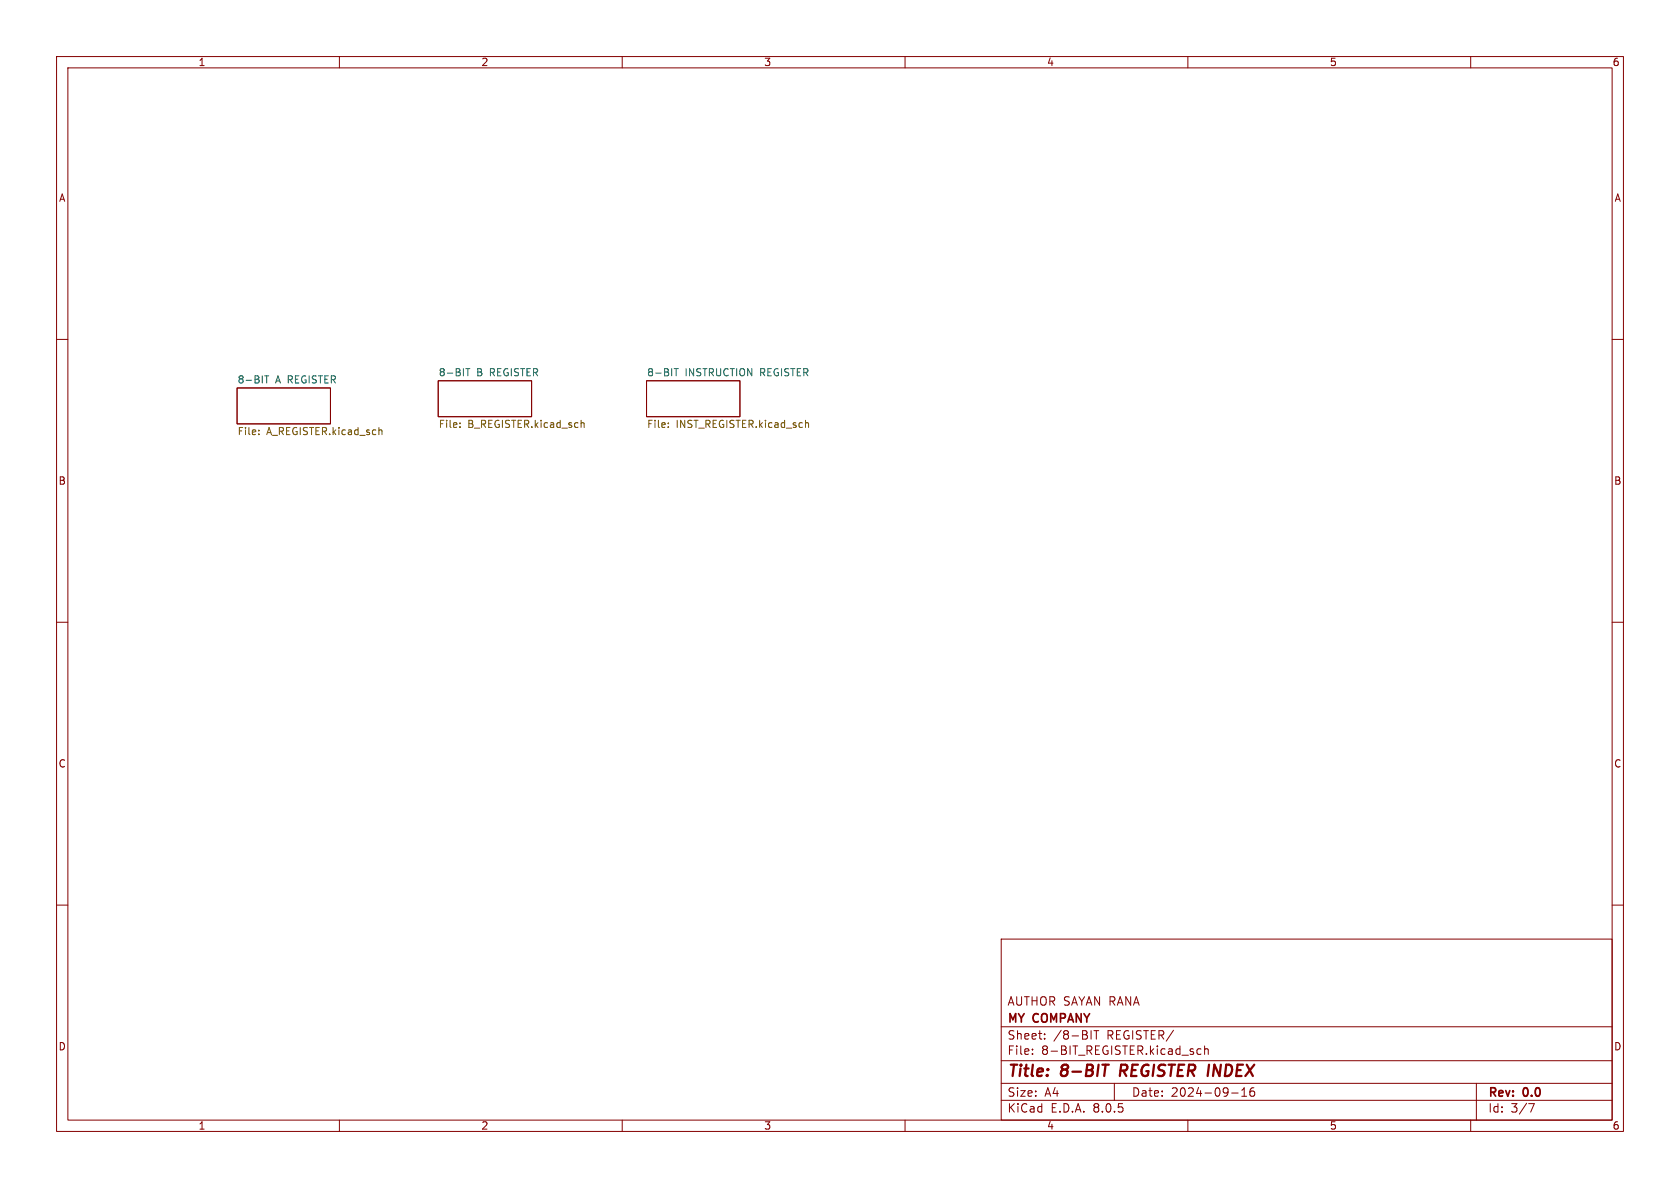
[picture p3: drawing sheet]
<svg xmlns="http://www.w3.org/2000/svg" width="297mm" height="210mm" viewBox="0 0 297 210" stroke-linecap="round" stroke-linejoin="round" font-family="sans-serif">
<g fill="none" stroke="#840000" stroke-width=".18">
<path d="M10 10h277v190h-277zM12 12h273v186h-273zM60 10v2M110 10v2M160 10v2M210 10v2M260 10v2M10 60h2M285 60h2M41.9 68.6h16.5v6.3h-16.5zM77.5 67.3h16.5v6.4h-16.5zM114.3 67.3h16.5v6.4h-16.5z"/>
<path d="M10 110h2M285 110h2M10 160h2M285 160h2M177 166h108v32h-108zM60 198v2M110 198v2M160 198v2M177 194.5h108M177 191.5h108M177 187.5h108M177 181.5h108"/>
<path d="M182.5 186.3v.1M182.5 185.5v.1M184.7 183.6v.1M184.7 182.8v.1M192.9 182.2v1.5M193.4 182.2h.8M193.8 182.2v1.5M197 191.5v3M210 198v2M212.3 185.5l-.4-.1-.3 .3v.4l.1 .2h.6M213 185.5l.2-.1 .3 .1 .1 .9M213 184.9v1.5"/>
<path d="M217.7 193.2h1.2M219.5 193.8h.9M219.5 192.7l.5-.4v1.5M221.7 192.3a.59 .59 0 0 0-.7 .6v.6l.1 .2 .4 .1 .2-.1 .1-.5-.1-.3h-.5l-.2 .3M260 198v2M261 191.5v6.5M270.2 195.1h1l-.6 1.5"/>
</g>
<path d="M194.9 188.2h1.1M198.2 188.2l-.2 2" fill="none" stroke="#840000" stroke-width=".4"/>
<path d="M46.8 66.4h.7M47.2 66.4v1.3M82.3 65.2h.8M82.7 65.2v1.2M119.2 65.2h.7M119.5 65.2v1.2" fill="none" stroke="#006464" stroke-width=".18"/>
<path d="M45.8 76.7v.1M45.8 76.1v.1M67.2 76l.3 .2v.6M81.3 75.4v.2M81.3 74.8v.1M102.7 74.8l.2-.1 .3 .1 .1 .8M118.1 75.4v.2M118.1 74.8v.1M142.4 74.8l.2-.1 .3 .1v.8" fill="none" stroke="#725600" stroke-width=".18"/>
<g font-size="2.8" fill="#840000">
<text x="178" y="190.9">Title:</text>
<text x="187.7" y="190.9">8-BIT</text>
<text x="198.8" y="190.9">REGISTER INDEX</text>
</g>
<g font-size="2.1" fill="#840000">
<text x="178" y="178">AUTHOR SAYAN RANA</text>
<text x="178" y="184">Sheet:</text>
<text x="178" y="181.2">MY</text>
<text x="182.7" y="181.2">COMPANY</text>
<text x="186.2" y="184">/8-BIT</text>
<text x="195.7" y="184">REGISTER/</text>
<text x="178" y="186.7">File:</text>
<text x="184.1" y="186.7">8-BIT_REGISTER.kicad_sch</text>
<text x="178" y="196.9">KiCad</text>
<text x="178" y="194.1">Size:</text>
<text x="184.7" y="194.1">A4</text>
<text x="185.7" y="196.9">E.D.A.</text>
<text x="193.3" y="196.9">8.0.5</text>
<text x="200" y="194.1">Date:</text>
<text x="207" y="194.1">2024-09-16</text>
<text x="263" y="194.3">Rev:</text>
<text x="263" y="196.9">Id:</text>
<text x="267.1" y="196.9">3/7</text>
<text x="269.4" y="194.3">0.0</text>
</g>
<g font-size="1.8" fill="#840000">
<text x="35" y="11.9">1</text>
<text x="85" y="11.9">2</text>
<text x="135" y="11.9">3</text>
<text x="185" y="11.9">4</text>
<text x="235" y="11.9">5</text>
<text x="285" y="11.9">6</text>
<text x="10.3" y="35.9">A</text>
<text x="285.3" y="35.9">A</text>
<text x="10.3" y="85.9">B</text>
<text x="285.3" y="85.9">B</text>
<text x="10.3" y="135.9">C</text>
<text x="285.3" y="135.9">C</text>
<text x="10.3" y="185.9">D</text>
<text x="285.3" y="185.9">D</text>
<text x="35" y="199.9">1</text>
<text x="85" y="199.9">2</text>
<text x="135" y="199.9">3</text>
<text x="185" y="199.9">4</text>
<text x="235" y="199.9">5</text>
<text x="285" y="199.9">6</text>
</g>
<g font-size="1.8" fill="#006464">
<text x="41.9" y="67.9">8-BIT</text>
<text x="48.7" y="67.9">A REGISTER</text>
<text x="77.5" y="66.6">8-BIT</text>
<text x="84.3" y="66.6">B</text>
<text x="86.7" y="66.6">REGISTER</text>
<text x="114.3" y="66.6">8-BIT</text>
<text x="121.1" y="66.6">INSTRUCTION</text>
<text x="134.5" y="66.6">REGISTER</text>
</g>
<g font-size="1.8" fill="#725600">
<text x="41.9" y="77.2">File:</text>
<text x="47.1" y="77.2">A_REGISTER.kicad_sch</text>
<text x="77.5" y="76">File:</text>
<text x="82.7" y="76">B_REGISTER.kicad_sch</text>
<text x="114.3" y="76">File:</text>
<text x="119.5" y="76">INST_REGISTER.kicad_sch</text>
</g>
</svg>
